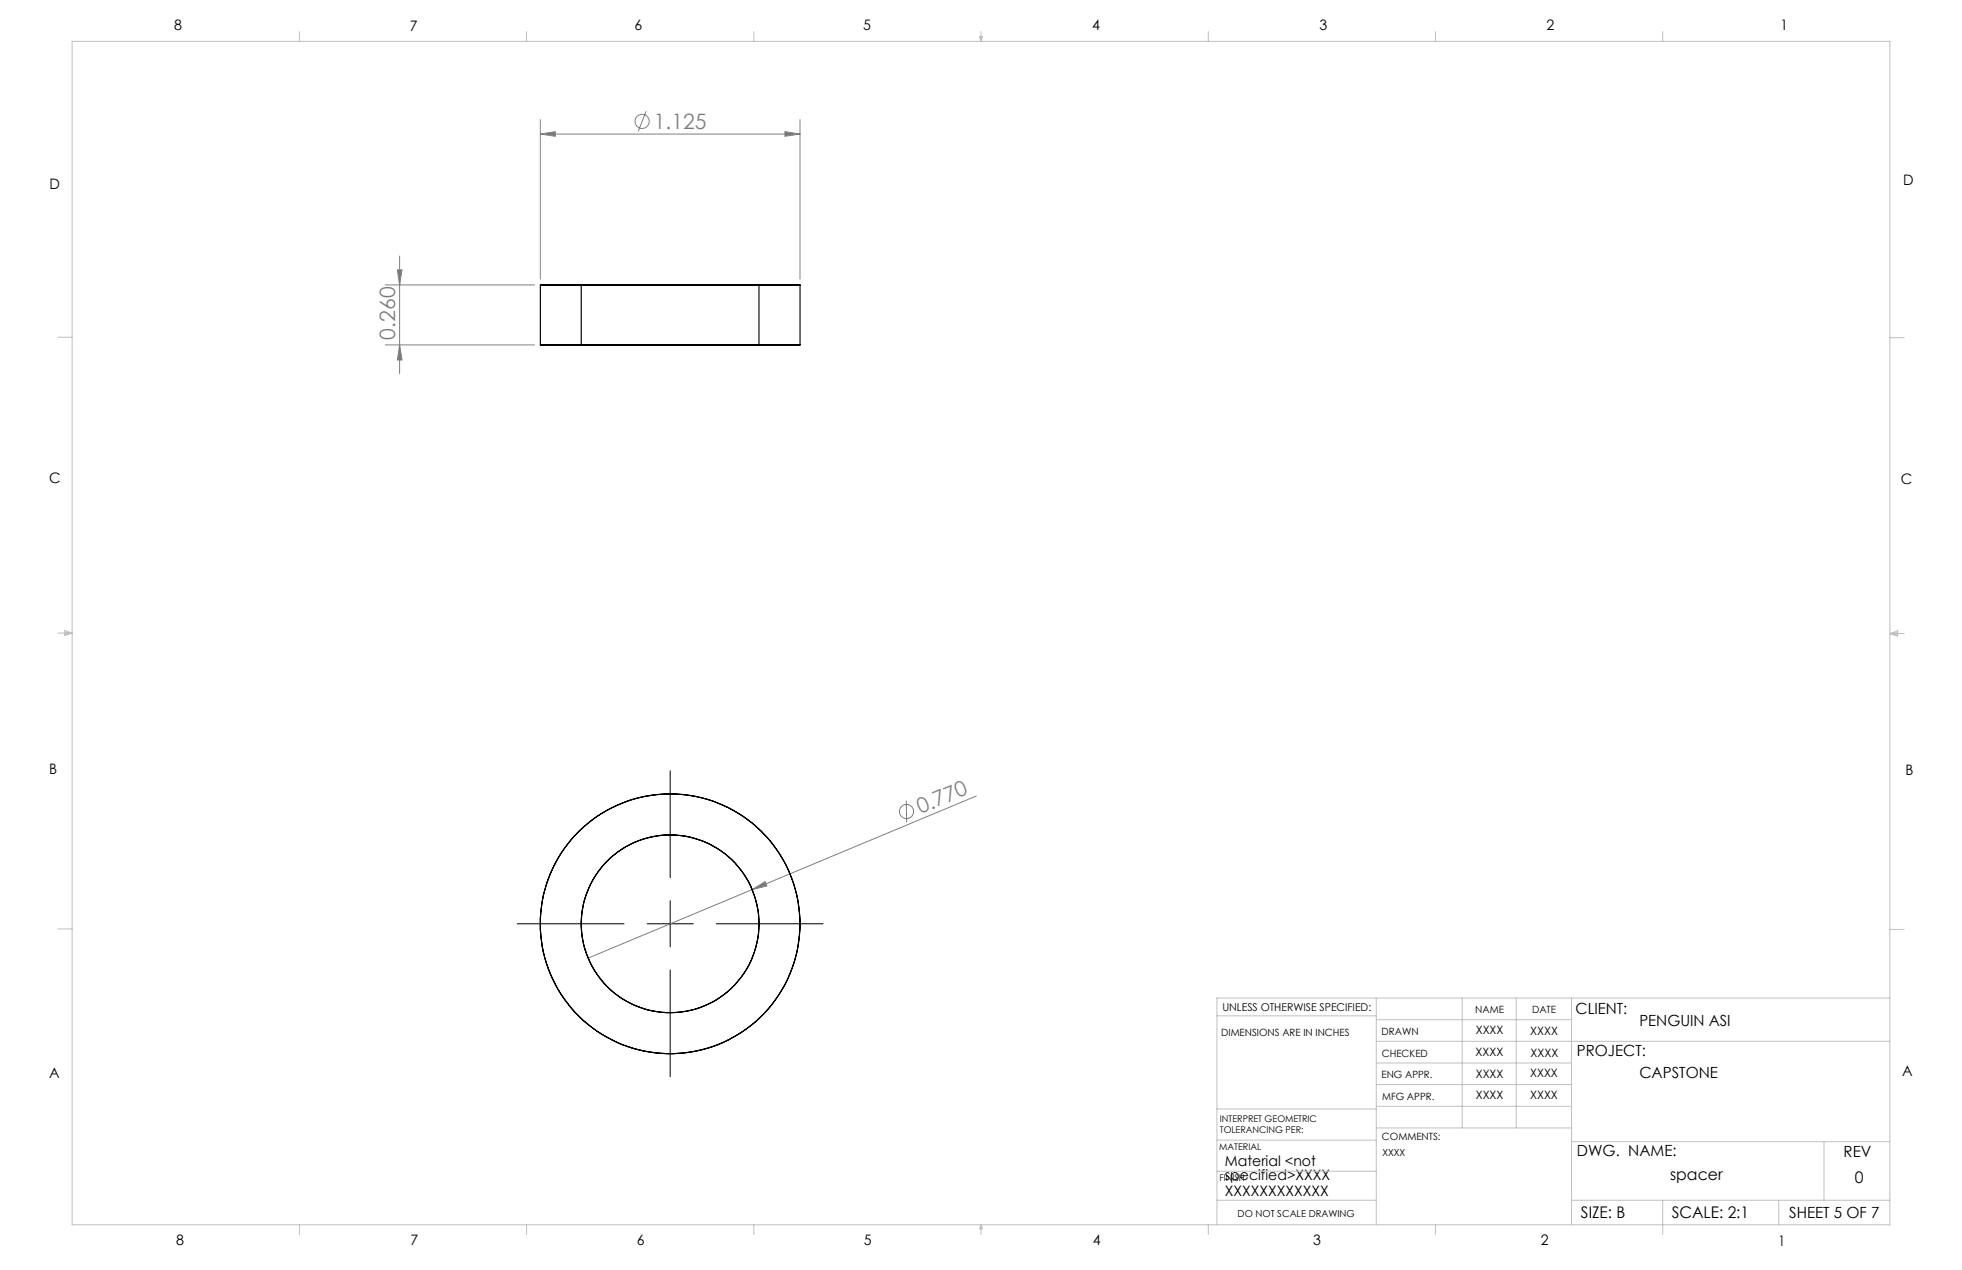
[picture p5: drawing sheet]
<svg xmlns="http://www.w3.org/2000/svg" width="432mm" height="279mm" viewBox="0 0 432 279" stroke-linecap="round" stroke-linejoin="round" font-family="sans-serif">
<g fill="none" stroke="#808080" stroke-width=".22">
<path d="M118.9 29.5l3.3-.5v1zM118.9 26.3v35.1M118.9 29.5h57.2M142.2 24.5l-1.8 4.4M172.8 29l3.3 .5-3.3 .5zM176.1 26.3v35.1M87.5 59.4h1l-.6 3.3zM87.9 56.3v25.9M84.8 62.7h32.9M84.8 75.9h32.9M87.9 75.9l.6 3.3h-1zM199.5 176.1v4.8"/>
<path d="M214.9 175.1l-49.4 20.6M165.5 195.7l2.9-1.7 .4 .9zM165.5 195.7l-36.1 15.1"/>
<circle cx="141.3" cy="26.7" r="1.55"/>
<circle cx="199.5" cy="178.5" r="1.56"/>
</g>
<path d="M147.5 169.6v23.5M147.5 198.2v10.1M113.8 203.2h23.5M142.4 203.2h10.2M147.5 213.4v23.5M157.7 203.2h23.5" fill="none" stroke="#000" stroke-width=".22"/>
<g fill="none" stroke="#c0c0c0" stroke-width=".22">
<path d="M15.9 9.1h400v260.4h-400zM65.9 6.9v2.2M115.9 6.9v2.2M165.9 6.9v2.2M215.6 8h.6l-.3 1.1zM215.7 8l.2 1.1M215.9 6.9v2.2M216 8l-.1 1.1M265.9 6.9v2.2M315.9 6.9v2.2M365.9 6.9v2.2M12.7 74.2h3.2"/>
<path d="M415.9 74.3h3.2M12.7 139.3h3.2M14.2 139.1l1.7 .2M14.2 138.7l1.7 .6-1.7 .5zM15.9 139.3l-1.7 .3M415.9 139.4h3.2M415.9 139.4l1.8-.6v1.2zM415.9 139.4l1.8 .3M417.7 139.2l-1.8 .2M12.7 204.4h3.2M302.9 219.6v49.9M321.8 219.6v28.5"/>
<path d="M333.7 219.6v28.5M345.9 219.6v49.9M415.9 204.5h3.2M415.9 219.6h-148.1v49.9M267.8 223.5h35.1M302.9 229.1h113M302.9 233.9h43M302.9 224.3h43M302.9 238.6h43M267.8 257.7h35.1M267.8 250.8h35.1M267.8 244h35.1"/>
<path d="M302.9 248.1h43M302.9 243.4h43M345.9 251.2h70M401.4 251.2v12.9M65.9 269.5v2.1M115.9 269.5v2.1M165.9 269.5v2.1M215.9 269.5v2.1M215.9 269.5l.3 .8h-.6zM265.9 269.5v2.1M267.8 264.1h35.1M315.9 269.5v2.1"/>
<path d="M345.9 264.1h70M365.9 264.1v7.5M391.5 264.1v5.4"/>
</g>
<g fill="#808080">
<path d="M165.5 195.7l2.9-1.7 .4 .9z"/>
<path d="M172.8 29l3.3 .5-3.3 .5zM118.9 29.5l3.3-.5v1z"/>
<path d="M87.5 59.4h1l-.6 3.3zM87.9 75.9l.6 3.3h-1z"/>
</g>
<g fill="none" stroke="#000" stroke-width=".25">
<path d="M118.9 75.9h57.2zM118.9 62.7h57.2zM118.9 62.7v13.2M127.9 75.9h39.1zM127.9 62.7h39.1zM127.9 62.7v13.2M167 62.7v13.2M176.1 62.7v13.2"/>
<circle cx="147.5" cy="203.2" r="19.6"/>
<circle cx="147.5" cy="203.2" r="28.6"/>
</g>
<g font-size="4.7" fill="#808080">
<text x="143.9" y="28.4">1.125</text>
<text x="87" y="74.7" transform="rotate(-90 87 74.7)">0.260</text>
<text x="202.6" y="179.1" transform="rotate(-23 202.6 179.1)">0.770</text>
</g>
<g font-size="3.5">
<text x="367.6" y="259.6">spacer</text>
<text x="408.2" y="260.2">0</text>
<text x="347.9" y="268">SIZE: B</text>
<text x="367.9" y="268">SCALE: 2:1</text>
</g>
<g font-size="3.4">
<text x="346.8" y="223.1">CLIENT:</text>
<text x="360.8" y="225.8">PENGUIN ASI</text>
<text x="347.1" y="232.3">PROJECT:</text>
<text x="360.8" y="237.1">CAPSTONE</text>
<text x="347.1" y="254.2">DWG. NAME:</text>
<text x="405.7" y="254.5">REV</text>
<text x="393.8" y="267.9">SHEET 5 OF 7</text>
</g>
<g font-size="3.2">
<text x="38.3" y="6.7">8</text>
<text x="90.2" y="6.7">7</text>
<text x="139.7" y="6.5">6</text>
<text x="190" y="6.5">5</text>
<text x="240.4" y="6.5">4</text>
<text x="290.4" y="6.7">3</text>
<text x="340.4" y="6.5">2</text>
<text x="391.9" y="6.7">1</text>
<text x="10.9" y="41.6">D</text>
<text x="418.9" y="40.7">D</text>
<text x="10.9" y="106.3">C</text>
<text x="418.4" y="106.4">C</text>
<text x="10.8" y="170.2">B</text>
<text x="419.4" y="170.6">B</text>
<text x="10.8" y="237.2">A</text>
<text x="418.6" y="236.8">A</text>
<text x="269.6" y="256.5">Material &lt;not</text>
<text x="269.6" y="259.6">specified&gt;XXXX</text>
<text x="269.6" y="263.2">XXXXXXXXXXXX</text>
<text x="38.8" y="273.8">8</text>
<text x="90.4" y="273.8">7</text>
<text x="140.2" y="273.8">6</text>
<text x="190.1" y="273.9">5</text>
<text x="240.5" y="273.8">4</text>
<text x="289" y="273.9">3</text>
<text x="339.1" y="273.8">2</text>
<text x="391.4" y="274.1">1</text>
</g>
<g font-size="2.5">
<text x="324.8" y="227.6">XXXX</text>
<text x="336.8" y="227.7">XXXX</text>
<text x="324.8" y="232.3">XXXX</text>
<text x="336.8" y="232.5">XXXX</text>
<text x="324.8" y="237.1">XXXX</text>
<text x="336.8" y="237">XXXX</text>
<text x="324.8" y="241.9">XXXX</text>
<text x="336.8" y="241.8">XXXX</text>
</g>
<text font-size="2.4" x="269" y="222.4">UNLESS OTHERWISE SPECIFIED:</text>
<g font-size="2.2">
<text x="268.8" y="228">DIMENSIONS ARE IN INCHES</text>
<text x="304.1" y="227.7">DRAWN</text>
<text x="324.7" y="222.9">NAME</text>
<text x="337.2" y="222.9">DATE</text>
<text x="304.1" y="232.6">CHECKED</text>
<text x="304" y="237.2">ENG APPR.</text>
<text x="304.2" y="241.9">MFG APPR.</text>
<text x="304.1" y="250.9">COMMENTS:</text>
</g>
<g font-size="2.1">
<text x="304.2" y="254.3">XXXX</text>
<text x="272.4" y="267.8">DO NOT SCALE DRAWING</text>
</g>
<g font-size="2">
<text x="268.5" y="246.8">INTERPRET GEOMETRIC</text>
<text x="268.5" y="249.4">TOLERANCING PER:</text>
<text x="268.3" y="252.9">MATERIAL</text>
<text x="268.4" y="259.7">FINISH</text>
</g>
</svg>
